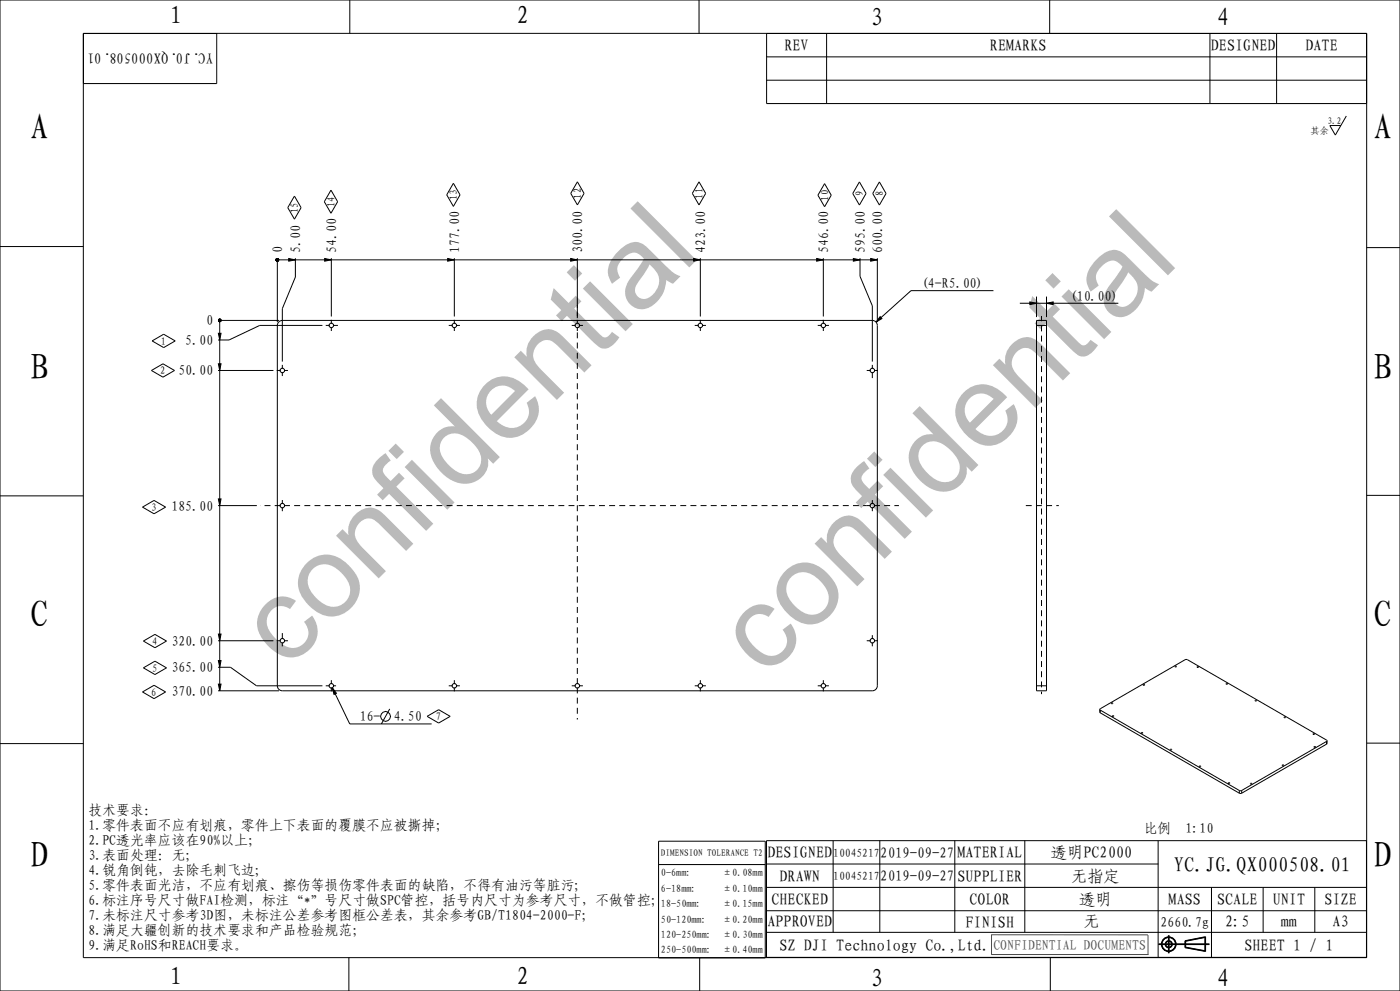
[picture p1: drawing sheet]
<svg xmlns="http://www.w3.org/2000/svg" width="420mm" height="297mm" viewBox="0 0 420 297" stroke-linecap="round" stroke-linejoin="round" font-family="sans-serif">
<g fill="none" stroke="#000" stroke-width=".3">
<path d="M0 0h420v297h-420zM25 10h385v277h-385zM25 10h40v15h-40zM104.9 0v10M209.7 0v10M230 10h180v21h-180zM230 17h180M248 10v21M314.9 0v10M363 10v21M383 10v21M230 24h180"/>
<path d="M403.9 34.8l-3.3 5.7-1.7-2.9h3.4M88.3 58.8l2 3.4-2 3.5-2-3.5zM99.3 57l2 3.4-2 3.5-2-3.5zM136 54.9l2 3.5-2 3.5-2-3.5zM173.2 54.5l2 3.5-2 3.4-2-3.4zM209.7 54.5l2 3.5-2 3.4-2-3.4zM247.4 55l2 3.5-2 3.5-2-3.5zM257.8 54.5l2 3.5-2 3.5-2-3.5zM263.8 54.5l2 3.5-2 3.5-2-3.5zM0 73.9h25M82.8 77.7l.3-.2 .3 .1 .2 .3-.2 .3-.3 .1-.3-.3zM83.2 77.4v19.1"/>
<path d="M83.2 77.9h180M86.6 77.5l2 .4-2 .4zM88.6 77.4v5.6l-3.9 9.5v15.9M97.4 77.5l2 .4-2 .4zM99.4 77.4v17.5M134.3 77.5l2 .4-2 .4zM136.3 77.4v17.5M171.2 77.5l2 .4-2 .4zM173.2 77.4v17.5M208.1 77.5l2 .4-2 .4zM210.1 77.4v17.5M245 77.5l2 .4-2 .4z"/>
<path d="M247 77.4v17.5M256 77.5l2 .4-2 .4zM258 77.4v5.4l3.7 8.9v16.7M261.2 77.5l2 .4-2 .4zM263.2 77.4v19.1M410 74.2h10M65.4 96h18.3M65.5 99.9h.8l-.4 2zM65.6 95.9l.2-.3 .4 .1 .1 .3-.1 .3-.4 .1-.2-.2zM65.9 96v111M83.8 96.3l.9-.3h177a1.5 1.5 0 0 1 1.5 1.5v108a1.5 1.5 0 0 1-1.5 1.5h-177a1.5 1.5 0 0 1-1.5-1.5v-108zM96.7 97.5h-18.8l-9.2 4.4h-3.3"/>
<path d="M264 94.9l.6 .6-1.8 1zM298 87.1h-24.7l-10.5 9.4M306 90.9h29.5M309 90.5l2 .4-2 .4zM311 96h3v111h-3zM311 88.9v6.1M314 90.9l2-.4v.8zM314 88.9v6.1M45.4 111l3.5-2 3.5 2-3.5 2zM45.6 102.2l3.5-2 3.5 2-3.5 2zM65.4 111h16.6M65.5 109h.8l-.4 2z"/>
<path d="M0 148.6h25M42.8 152l3.4-2 3.5 2-3.5 2zM65.4 151.5h11.6M65.5 149.5h.8l-.4 2zM410 148.5h10M43 192.1l3.5-2 3.4 2-3.4 2zM65.4 200h3.7l7.8 5.5h19.8M65.4 192h16.6M65.5 190h.8l-.4 2zM65.5 198h.8l-.4 2zM42.8 207.4l3.4-2 3.5 2-3.5 2zM43 200.2l3.5-2 3.4 2-3.4 2z"/>
<path d="M65.4 207h18.3M65.5 205h.8l-.4 2zM99.7 206.1l1.2 1.7-.7 .3zM99.7 206.1l5.2 10.9h24.6M116.9 212.5l-2.5 4.5M128.1 214.7l3.5-2 3.5 2-3.5 2zM329.9 212.6l.2 1 41.9 24.2 .5-.1 25.5-14.7 .1-1M329.9 212.6l25.6-14.9 .5-.1 42.1 24.4M329.9 212.6l42.1 24.4 .5-.1 25.6-14.9M0 222.9h25M410 222.7h10M197.6 252.1h32v35h-32z"/>
<path d="M197.6 259.1h32M229.9 251.9h180v35h-180zM229.9 258.9h117.5M249.9 251.9v27.5M263.9 251.9v27.5M286.4 251.9v27.5M307.4 251.9v27.5M347.4 251.9v35M229.9 265.9h180M229.9 272.9h180M229.9 279.4h180M363.4 265.9v21"/>
<path d="M378.9 265.9v13.5M394.4 265.9v13.5M104.7 287v10M209.9 287v10M315.1 287v10M347.6 283.1h15.2M347.6 283h15.2M347.6 282.9h15.2M350.5 280.3v5.4M350.6 280.3v5.4M350.7 280.3v5.4M355.5 281.9l6.2-1.2v4.5l-6.2-1.2z"/>
<path d="M355.6 282l6-1.2v4.2l-6-1.1zM355.7 282.1l5.8-1.1v3.9l-5.8-1z"/>
<circle cx="115.6" cy="214.7" r="1.47"/>
<circle cx="350.6" cy="283" r="2.21"/>
<circle cx="350.6" cy="283" r="2.11"/>
<circle cx="350.6" cy="283" r="2.01"/>
<circle cx="350.6" cy="283" r="1.08"/>
<circle cx="350.6" cy="283" r=".88"/>
<circle cx="350.6" cy="283" r=".98"/>
</g>
<g fill="#000">
<path d="M82.8 77.7l.3-.2 .3 .1 .2 .3-.2 .3-.3 .1-.3-.3zM86.6 77.5l2 .4-2 .4zM97.4 77.5l2 .4-2 .4zM134.3 77.5l2 .4-2 .4zM171.2 77.5l2 .4-2 .4zM208.1 77.5l2 .4-2 .4zM245 77.5l2 .4-2 .4zM256 77.5l2 .4-2 .4zM261.2 77.5l2 .4-2 .4zM65.6 95.9l.2-.3 .4 .1 .1 .3-.1 .3-.4 .1-.2-.2zM264 94.9l.6 .6-1.8 1zM309 90.5l2 .4-2 .4z"/>
<path d="M314 90.9l2-.4v.8zM65.5 109h.8l-.4 2zM65.5 99.9h.8l-.4 2zM65.5 149.5h.8l-.4 2zM65.5 190h.8l-.4 2zM65.5 198h.8l-.4 2zM65.5 205h.8l-.4 2zM99.7 206.1l1.2 1.7-.7 .3z"/>
</g>
<path d="M297.3 280.1l47.1 .1v5.9M297.5 280.2v5.9M344.5 286.1h-47.1" fill="none" stroke="#4d4d4d" stroke-width=".3"/>
<path d="M314 97.5h-3M314 205.5h-3M330.1 212.8v.8M371.8 236.9v.8M372.5 236.9v.8M398 222.2v.8" fill="none" stroke="#000" stroke-width=".3" stroke-dasharray="12.7 1.3 1.8 1.3 1.8 1.3" stroke-linecap="butt"/>
<!-- layer: 02___PRT_ALL_AXES -->
<g fill="none" stroke="#000" stroke-width=".3" stroke-dasharray="1.8 1.3" stroke-dashoffset="48.3" stroke-linecap="butt">
<path d="M99.4 97.5v1.7M99.4 97.5v-1.6M99.4 97.5h-1.7M99.4 97.5h2M136.3 97.5v1.7M136.3 97.5v-1.6M136.3 97.5h-1.7M136.3 97.5h1.7M173.2 97.5v1.7M173.2 97.5v-1.6M173.2 95.9v-4.4M173.2 97.5h-1.7"/>
<path d="M173.2 97.5h1.7M210.1 97.5v1.7M210.1 97.5v-1.6M210.1 97.5h-1.7M210.1 97.5h1.7M247 97.5h-1.7M247 97.5h1.7M247 97.5v1.7M247 97.5v-1.6M84.7 111v1.7M84.7 111v-1.6M84.7 111h-1.7"/>
<path d="M84.7 111h1.7M261.7 111h-1.7M261.7 111h1.7M261.7 111v3M261.7 111v-1.6M84.7 151.5v1.7M84.7 151.5v-1.6M84.7 151.5h-6.7M84.7 151.5h175.3M261.7 151.5h-1.7M261.7 151.5h8M261.7 151.5v1.7"/>
<path d="M261.7 151.5v-1.6M84.7 192v1.7M84.7 192v-2.3M84.7 192h-1.7M84.7 192h1.7M261.7 192h-1.7M261.7 192h1.7M261.7 192v1.7M261.7 192v-1.6M99.4 205.5v1.7M99.4 205.5v-1.6M99.4 205.5h-1.7"/>
<path d="M99.4 205.5h1.4M136.3 205.5h-1.7M136.3 205.5h1.7M136.3 205.5v1.7M136.3 205.5v-1.6M173.2 205.5h-1.7M173.2 205.5h1.7M173.2 205.5v10.1M173.2 205.5v-106.3M210.1 205.5h-1.7M210.1 205.5h1.7M210.1 205.5v1.7"/>
<path d="M210.1 205.5v-1.6M247 205.5h-1.7M247 205.5h1.7M247 205.5v1.7M247 205.5v-1.6"/>
</g>
<path d="M317.6 151.5h-9.8M312.5 208v-113.3" fill="none" stroke="#000" stroke-width=".3" stroke-dasharray="1.8 1.3" stroke-dashoffset="193" stroke-linecap="butt"/>
<g fill="none" stroke="#000" stroke-width=".3">
<path d="M333.7 214.6h.4l-.3 .1zM342.4 219.6h.4l-.3 .2zM351.1 224.6l.4 .1-.3 .1zM359.8 229.6l.4 .1-.3 .1zM368.5 234.6l.4 .1-.3 .1z"/>
<circle cx="99.4" cy="97.5" r=".68"/>
<circle cx="136.3" cy="97.5" r=".68"/>
<circle cx="173.2" cy="97.5" r=".68"/>
<circle cx="210.1" cy="97.5" r=".68"/>
<circle cx="247" cy="97.5" r=".68"/>
<circle cx="84.7" cy="111" r=".68"/>
<circle cx="261.7" cy="111" r=".68"/>
<circle cx="84.7" cy="151.5" r=".68"/>
<circle cx="261.7" cy="151.5" r=".68"/>
<circle cx="84.7" cy="192" r=".68"/>
<circle cx="261.7" cy="192" r=".68"/>
<circle cx="352.7" cy="199.8" r=".2"/>
<circle cx="359.3" cy="199.9" r=".2"/>
<circle cx="99.4" cy="205.5" r=".68"/>
<circle cx="136.3" cy="205.5" r=".68"/>
<circle cx="173.2" cy="205.5" r=".68"/>
<circle cx="210.1" cy="205.5" r=".68"/>
<circle cx="247" cy="205.5" r=".68"/>
<circle cx="333.6" cy="210.8" r=".2"/>
<circle cx="343.1" cy="205.3" r=".2"/>
<circle cx="368" cy="204.9" r=".2"/>
<circle cx="376.7" cy="210" r=".2"/>
<circle cx="385.4" cy="215" r=".2"/>
<circle cx="375.3" cy="234.9" r=".2"/>
<circle cx="384.9" cy="229.4" r=".2"/>
<circle cx="394.1" cy="220" r=".2"/>
<circle cx="394.4" cy="223.8" r=".2"/>
</g>
<g font-size="34.9" fill="#bababa">
<text x="85.9" y="201" transform="rotate(-45 85.9 201)">confidential</text>
<text x="229.5" y="203.4" transform="rotate(-45 229.5 203.4)">confidential</text>
</g>
<g font-size="11.1">
<text x="9" y="42">A</text>
<text x="412" y="42">A</text>
<text x="9" y="114">B</text>
<text x="412" y="114">B</text>
<text x="9" y="188">C</text>
<text x="412" y="188">C</text>
<text x="9" y="260">D</text>
<text x="412" y="260">D</text>
</g>
<g font-size="7.6">
<text x="51" y="7.2">1</text>
<text x="155" y="7.2">2</text>
<text x="261" y="7.8">3</text>
<text x="365" y="7.8">4</text>
<text x="51" y="295.2">1</text>
<text x="155" y="295.2">2</text>
<text x="261" y="295.8">3</text>
<text x="365" y="295.8">4</text>
</g>
<text font-size="6.3" x="352.1" y="261.2">YC.JG.QX000508.01</text>
<g font-size="4.9">
<text x="235.3" y="15.3">REV</text>
<text x="297" y="15.3">REMARKS</text>
<text x="363.3" y="15.3">DESIGNED</text>
<text x="391.6" y="15.3">DATE</text>
<text x="230.2" y="257.2">DESIGNED</text>
<text x="287.2" y="257.2">MATERIAL</text>
<text x="315.3" y="257.2">透明PC2000</text>
<text x="233.9" y="264.2">DRAWN</text>
<text x="287.2" y="264.2">SUPPLIER</text>
<text x="321.4" y="264.2">无指定</text>
<text x="231.4" y="271.2">CHECKED</text>
<text x="290.9" y="271.2">COLOR</text>
<text x="323.8" y="271.2">透明</text>
<text x="350.6" y="271.2">MASS</text>
<text x="365.1" y="271.2">SCALE</text>
<text x="381.8" y="271.2">UNIT</text>
<text x="397.3" y="271.2">SIZE</text>
<text x="230.2" y="277.9">APPROVED</text>
<text x="289.7" y="278.2">FINISH</text>
<text x="325" y="277.9">无</text>
<text x="367.5" y="277.9">2:5</text>
<text x="384.3" y="277.9">mm</text>
<text x="399.8" y="277.9">A3</text>
<text x="233.9" y="284.9">SZ DJI Technology Co.,Ltd.</text>
<text x="373.3" y="284.9">SHEET 1 / 1</text>
</g>
<g font-size="4.4">
<text x="63.9" y="15.9" transform="rotate(-180 63.9 15.9)">YC.J0.QX000508.01</text>
<text x="264.1" y="257">2019-09-27</text>
<text x="264.1" y="264">2019-09-27</text>
</g>
<g font-size="4.2">
<text x="84.7" y="75.9" transform="rotate(-90 84.7 75.9)">0</text>
<text x="90.1" y="75.9" transform="rotate(-90 90.1 75.9)">5.00</text>
<text x="100.9" y="75.9" transform="rotate(-90 100.9 75.9)">54.00</text>
<text x="137.8" y="75.9" transform="rotate(-90 137.8 75.9)">177.00</text>
<text x="174.7" y="75.9" transform="rotate(-90 174.7 75.9)">300.00</text>
<text x="211.6" y="75.9" transform="rotate(-90 211.6 75.9)">423.00</text>
<text x="248.5" y="75.9" transform="rotate(-90 248.5 75.9)">546.00</text>
<text x="259.5" y="75.9" transform="rotate(-90 259.5 75.9)">595.00</text>
<text x="264.7" y="75.9" transform="rotate(-90 264.7 75.9)">600.00</text>
<text x="276.3" y="86.4">(4-R5.00)</text>
<text x="320.9" y="90.1">(10.00)</text>
<text x="61.8" y="97.5">0</text>
<text x="55.6" y="103.4">5.00</text>
<text x="53.5" y="112.5">50.00</text>
<text x="51.4" y="153">185.00</text>
<text x="51.4" y="193.5">320.00</text>
<text x="51.4" y="201.5">365.00</text>
<text x="51.4" y="208.5">370.00</text>
<text x="107.9" y="216.2">16-</text>
<text x="118.2" y="216.2">4.50</text>
<text x="26.5" y="244.2">技术要求：</text>
<text x="26.5" y="248.7">1.零件表面不应有划痕，零件上下表面的覆膜不应被撕掉；</text>
<text x="343.2" y="249.5">比例</text>
<text x="355.7" y="249.5">1:10</text>
<text x="26.5" y="253.2">2.PC透光率应该在90%以上；</text>
<text x="26.5" y="257.7">3.表面处理：无;</text>
<text x="26.5" y="262.2">4.锐角倒钝，去除毛刺飞边;</text>
<text x="26.5" y="266.7">5.零件表面光洁，不应有划痕、擦伤等损伤零件表面的缺陷，不得有油污等脏污;</text>
<text x="26.5" y="271.2">6.标注序号尺寸做FAI检测，标注“*”号尺寸做SPC管控，括号内尺寸为参考尺寸，不做管控；</text>
<text x="26.5" y="275.7">7.未标注尺寸参考3D图，未标注公差参考图框公差表，其余参考GB/T1804-2000-F；</text>
<text x="26.5" y="280.2">8.满足大疆创新的技术要求和产品检验规范；</text>
<text x="348.2" y="277.7">2660.7g</text>
<text x="26.5" y="284.7">9.满足RoHS和REACH要求。</text>
</g>
<text font-size="4.2" fill="#4d4d4d" x="298" y="284.6">CONFIDENTIAL DOCUMENTS</text>
<g font-size="3.5">
<text x="250" y="256.7">10045217</text>
<text x="250" y="263.7">10045217</text>
</g>
<g font-size="3.2">
<text x="174.4" y="59.6" transform="rotate(-90 174.4 59.6)">12</text>
<text x="210.8" y="59.6" transform="rotate(-90 210.8 59.6)">11</text>
<text x="259" y="58.8" transform="rotate(-90 259 58.8)">9</text>
<text x="265" y="58.8" transform="rotate(-90 265 58.8)">8</text>
<text x="89.5" y="63.9" transform="rotate(-90 89.5 63.9)">15</text>
<text x="100.4" y="62.1" transform="rotate(-90 100.4 62.1)">14</text>
<text x="137.2" y="60" transform="rotate(-90 137.2 60)">13</text>
<text x="248.5" y="60.1" transform="rotate(-90 248.5 60.1)">10</text>
<text x="48.3" y="103.3">1</text>
<text x="48.1" y="112.2">2</text>
<text x="45.4" y="153.1">3</text>
<text x="45.6" y="193.3">4</text>
<text x="45.6" y="201.3">5</text>
<text x="45.4" y="208.5">6</text>
<text x="130.8" y="215.8">7</text>
</g>
<g font-size="3.1">
<text x="198.3" y="262.6">0-6mm:</text>
<text x="216.6" y="262.6">±0.08mm</text>
<text x="198.3" y="267.3">6-18mm:</text>
<text x="216.6" y="267.3">±0.10mm</text>
<text x="198.3" y="271.9">18-50mm:</text>
<text x="216.6" y="271.9">±0.15mm</text>
<text x="198.3" y="276.5">50-120mm:</text>
<text x="198.3" y="281.1">120-250mm:</text>
<text x="216.6" y="276.5">±0.20mm</text>
<text x="216.6" y="281.1">±0.30mm</text>
<text x="198.3" y="285.7">250-500mm:</text>
<text x="216.6" y="285.7">±0.40mm</text>
</g>
<g font-size="2.8">
<text x="393.2" y="40.3">其余</text>
<text x="398.3" y="37.1">3.2</text>
<text x="198.3" y="256.6">DIMENSION TOLERANCE T2</text>
</g>
</svg>
